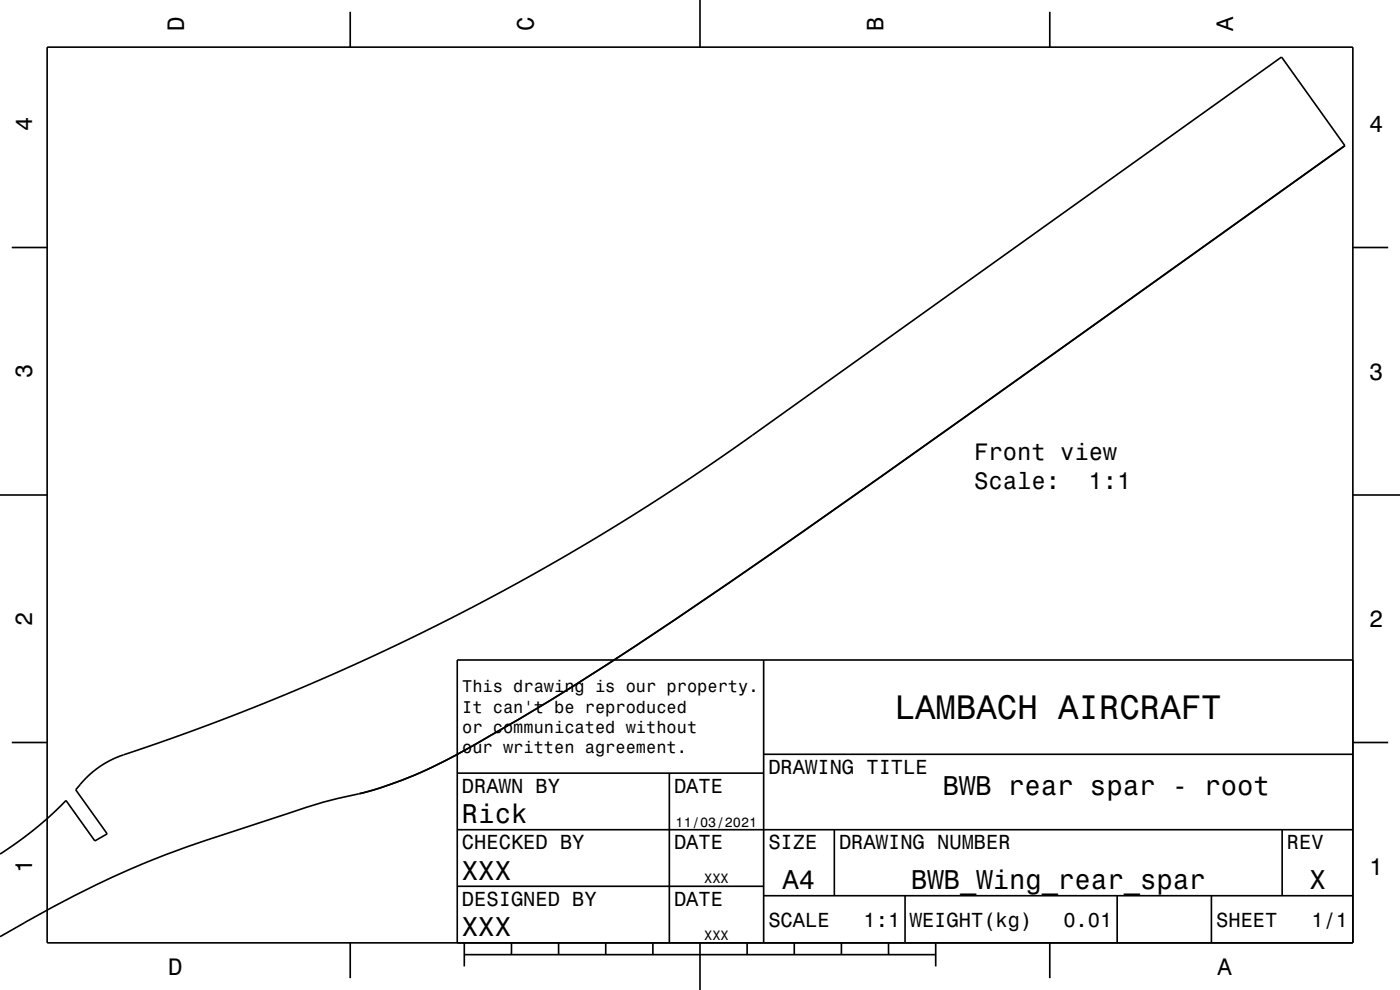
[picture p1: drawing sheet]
<svg xmlns="http://www.w3.org/2000/svg" width="297mm" height="210mm" viewBox="0 0 297 210" stroke-linecap="round" stroke-linejoin="round" font-family="sans-serif">
<g fill="none" stroke="#000" stroke-width=".35">
<path d="M10 10h277v190h-277zM74.3 2.5v7.5M148.5 0v10M222.7 2.5v7.5M285.3 30.9l-80.9 57.8-41.3 29.1a879.4 879.4 0 0 1-52.7 34.6l-6.2 3.5M285.3 30.9l-13.4-18.8-114.5 81.8-12.2 8.3-12.8 8.3-12.9 7.7-11.9 6.7-13.1 6.8-13.3 6.5-13 5.9-12.2 5.1-15.1 5.8-15.6 5.5-3.2 1.5-3 2.2-3 3.3 6.6 9.4-2.6 1.5-6.1-8.6-3.2 3.1-3 2.7-3.5 2.6-4.3 3M285.3 30.9l-81 57.8-33.9 24a942.6 942.6 0 0 1-60 39.7l-6.2 3.5M2.5 52.5h7.5M287 52.5h7.5M0 105h10M287 105h10M162 140v60"/>
<path d="M287 140h-190v60M2.5 157.5h7.5M104.2 155.9a102.8 102.8 0 0 1-26.8 12.2l-1.1 .3M104.2 155.9h.1M104.2 155.9a102.6 102.6 0 0 1-26.8 12.2l-1.1 .3M287 157.5h7.5M76.3 168.4h-.3a99.2 99.2 0 0 0-15.1 4.2 418 418 0 0 0-29.9 10.3 223.8 223.8 0 0 0-25.8 12.8l-5.2 3M97 176h190M97 164h65M142 164v36M162 160h125M177 176v14"/>
<path d="M272 176v14M97 188h65M162 190h125M192 190v10M237 190v10M257 190v10M74.3 200v7.5M98.5 202.5h100M98.5 200v5M108.5 200v2.5M118.5 200v2.5M128.5 200v2.5"/>
<path d="M138.5 200v2.5M148.5 200v10M158.5 200v2.5M168.5 200v2.5M178.5 200v2.5M188.5 200v2.5M198.5 200v5M222.7 200v7.5"/>
</g>
<text font-size="7.2" x="189.8" y="152.6">LAMBACH AIRCRAFT</text>
<g font-size="5.8">
<text x="200" y="168.6">BWB rear spar - root</text>
<text x="98" y="174.6">Rick</text>
<text x="98" y="186.6">XXX</text>
<text x="166" y="188.6">A4</text>
<text x="193.3" y="188.6">BWB_Wing_rear_spar</text>
<text x="277.8" y="188.6">X</text>
<text x="98" y="198.6">XXX</text>
</g>
<g font-size="5">
<text x="39" y="6.5" transform="rotate(-90 39 6.5)">D</text>
<text x="113.2" y="6.5" transform="rotate(-90 113.2 6.5)">C</text>
<text x="187.4" y="6.5" transform="rotate(-90 187.4 6.5)">B</text>
<text x="261.6" y="6.5" transform="rotate(-90 261.6 6.5)">A</text>
<text x="6.8" y="27.8" transform="rotate(-90 6.8 27.8)">4</text>
<text x="290.5" y="28.1">4</text>
<text x="6.8" y="80.3" transform="rotate(-90 6.8 80.3)">3</text>
<text x="290.5" y="80.6">3</text>
<text x="206.7" y="97.6">Front view</text>
<text x="206.7" y="103.7">Scale:</text>
<text x="231" y="103.7">1:1</text>
<text x="6.8" y="132.8" transform="rotate(-90 6.8 132.8)">2</text>
<text x="290.5" y="133.1">2</text>
<text x="6.8" y="185.3" transform="rotate(-90 6.8 185.3)">1</text>
<text x="290.5" y="185.6">1</text>
<text x="35.7" y="206.8">D</text>
<text x="258.3" y="206.8">A</text>
</g>
<g font-size="4.3">
<text x="163" y="164.2">DRAWING TITLE</text>
<text x="98" y="168.2">DRAWN BY</text>
<text x="143" y="168.2">DATE</text>
<text x="98" y="180.2">CHECKED BY</text>
<text x="143" y="180.2">DATE</text>
<text x="163" y="180.2">SIZE</text>
<text x="178" y="180.2">DRAWING NUMBER</text>
<text x="273" y="180.2">REV</text>
<text x="98" y="192.2">DESIGNED BY</text>
<text x="143" y="192.2">DATE</text>
<text x="163" y="196.6">SCALE</text>
<text x="183.2" y="196.6">1:1</text>
<text x="193" y="196.6">WEIGHT(kg)</text>
<text x="225.6" y="196.6">0.01</text>
<text x="258" y="196.6">SHEET</text>
<text x="278.2" y="196.6">1/1</text>
</g>
<g font-size="3.6">
<text x="98.1" y="146.8">This drawing is our property.</text>
<text x="98.1" y="151.2">It can't be reproduced</text>
<text x="98.1" y="155.5">or communicated without</text>
<text x="98.1" y="159.8">our written agreement.</text>
</g>
<g font-size="2.9">
<text x="143.3" y="175.3">11/03/2021</text>
<text x="149.4" y="187.3">XXX</text>
<text x="149.4" y="199.3">XXX</text>
</g>
</svg>
